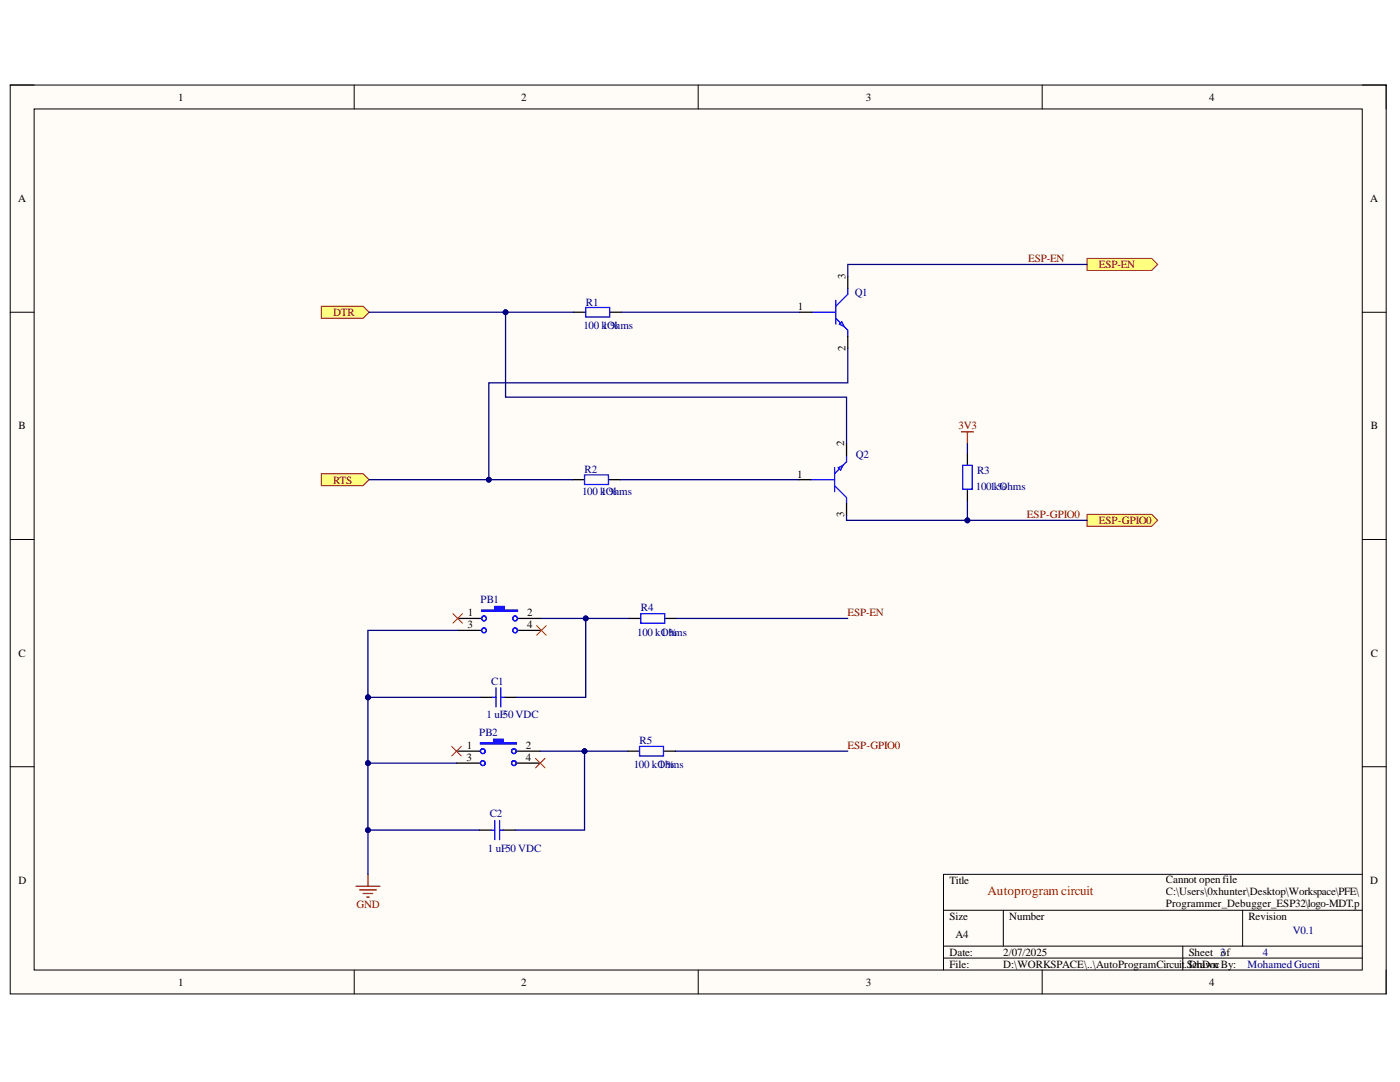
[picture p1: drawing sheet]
<svg xmlns="http://www.w3.org/2000/svg" width="279mm" height="216mm" viewBox="0 0 279 216" stroke-linecap="round" stroke-linejoin="round" font-family="sans-serif">
<path d="M2 17h274.6v181.3h-274.6z" fill-rule="evenodd" fill="#fffcf8"/>
<path d="M2 17h274.6v181.3h-274.6z" fill="none" stroke="#000" stroke-width=".2"/>
<path d="M6.8 21.7h265.1v171.9h-265.1z" fill-rule="evenodd" fill="#fffcf8"/>
<g fill="none" stroke="#000" stroke-width=".2">
<path d="M2 17h4.8M70.7 17v4.7M139.3 17v4.7M208 17v4.7M271.9 17h4.7v4.7M6.8 21.7h265.1v171.9h-265.1zM2 62.3h4.8M271.9 62.3h4.7M2 107.7h4.8M271.9 107.7h4.7M2 153h4.8M271.9 153h4.7"/>
<path d="M271.9 174.5h-83.6v19.1M70.7 193.6v4.7M139.3 193.6v4.7M188.3 181.6h83.6M188.3 188.8h83.6M188.3 191.2h83.6M200.2 181.6v7.2M208 193.6v4.7M236 188.8v4.8M248 181.6v7.2M276.6 193.6v4.7"/>
</g>
<path d="M64.1 61.1h8.4l1.2 1.2-1.2 1.2h-8.4z" fill-rule="evenodd" fill="#ffff80"/>
<path d="M64.1 61.1h8.4l1.2 1.2-1.2 1.2h-8.4z" fill="none" stroke="#800000" stroke-width=".2"/>
<path d="M64.1 94.5h8.4l1.2 1.2-1.2 1.2h-8.4z" fill-rule="evenodd" fill="#ffff80"/>
<path d="M64.1 94.5h8.4l1.2 1.2-1.2 1.2h-8.4z" fill="none" stroke="#800000" stroke-width=".2"/>
<path d="M71.1 176.9h4.7M71.8 177.6h3.3M72.5 178.3h1.9M73.2 179h.5M73.4 174.5v2.4" fill="none" stroke="#800000" stroke-width=".25"/>
<path d="M216.9 51.6h12.9l1.2 1.2-1.2 1.2h-12.9z" fill-rule="evenodd" fill="#ffff80"/>
<path d="M216.9 51.6h12.9l1.2 1.2-1.2 1.2h-12.9z" fill="none" stroke="#800000" stroke-width=".2"/>
<path d="M216.9 102.6h12.9l1.2 1.2-1.2 1.2h-12.9z" fill-rule="evenodd" fill="#ffff80"/>
<path d="M216.9 102.6h12.9l1.2 1.2-1.2 1.2h-12.9z" fill="none" stroke="#800000" stroke-width=".2"/>
<path d="M166.8 59.9v4.8M169.2 57.5v1.2l-2.4 2.4M166.8 63.5l2.4 2.4v1.2" fill="none" stroke="#00f" stroke-width=".25"/>
<path d="M168 64.2l.5 1-1-.5z" fill="#c0c0c0"/>
<path d="M162 62.3h4.8M168 64.2l.5 1-1-.5zM166.6 93.3v4.8M166.6 96.9l2.3 2.4v1.2M168.9 90.9v1.2l-2.3 2.4" fill="none" stroke="#00f" stroke-width=".25"/>
<path d="M169.2 55.1v2.4M159.6 62.3h2.4M169.2 67.1v2.4" fill="none" stroke="#000" stroke-width=".25"/>
<path d="M167.3 93.3l.9-.4-.4 .9z" fill="#c0c0c0"/>
<path d="M116.9 61.4h4.8v1.9h-4.8zM116.7 94.8h4.7v1.9h-4.7zM161.8 95.7h4.8M167.3 93.3l.9-.4-.4 .9zM192.1 92.9h1.9v4.7h-1.9zM127.9 122.4h4.8v2h-4.8z" fill="none" stroke="#00f" stroke-width=".25"/>
<g fill="none" stroke="#000" stroke-width=".25">
<path d="M114.5 62.3h2.4M121.7 62.3h2.4M114.3 95.7h2.4M121.4 95.7h2.4M159.4 95.7h2.4M168.9 88.6v2.3M193.1 90.5v2.4M193.1 97.6v2.4M168.9 100.5v2.4M91.3 123.4h4.8M103.3 123.4h4.8M125.5 123.4h2.4"/>
<path d="M132.7 123.4h2.3"/>
</g>
<path d="M96.1 121.7h2.6v-.7h2v.7h2.6v.3h-7.2z" fill-rule="evenodd" fill="#00f"/>
<g fill="none" stroke="#00f" stroke-width=".25">
<path d="M96.1 121.7h2.6v-.7h2v.7h2.6v.3h-7.2zM98.3 139.1h.7M99 137.2v3.9M99.9 137.2v3.9M99.9 139.1h.8M127.6 148.9h4.8v1.9h-4.8z"/>
<circle cx="96.6" cy="123.4" r=".48"/>
<circle cx="96.6" cy="125.8" r=".48"/>
<circle cx="102.8" cy="123.4" r=".48"/>
<circle cx="102.8" cy="125.8" r=".48"/>
</g>
<path d="M91.3 125.8h4.8M95.9 139.1h2.4M100.7 139.1h2.3M103.3 125.8h4.8M91.1 149.9h4.8M103 149.9h4.8M125.3 149.9h2.3M132.4 149.9h2.4" fill="none" stroke="#000" stroke-width=".25"/>
<path d="M191.9 86.2h2.4M193.1 86.2v2.4" fill="none" stroke="#800000" stroke-width=".25"/>
<path d="M95.9 148.2h2.6v-.7h1.9v.7h2.6v.3h-7.1z" fill-rule="evenodd" fill="#00f"/>
<g fill="none" stroke="#00f" stroke-width=".25">
<path d="M95.9 148.2h2.6v-.7h1.9v.7h2.6v.3h-7.1zM98 165.6h.7M98.7 163.7v3.8M99.7 163.7v3.8M99.7 165.6h.7"/>
<circle cx="96.4" cy="152.3" r=".48"/>
<circle cx="96.4" cy="149.9" r=".48"/>
<circle cx="102.6" cy="152.3" r=".48"/>
<circle cx="102.6" cy="149.9" r=".48"/>
</g>
<path d="M91.1 152.3h4.8M103 152.3h4.8M95.6 165.6h2.4M100.4 165.6h2.4" fill="none" stroke="#000" stroke-width=".25"/>
<path d="M73.7 62.3h40.8" fill="none" stroke="#000080" stroke-width=".25"/>
<circle cx="100.9" cy="62.3" r=".48" fill="#000080"/>
<circle cx="100.9" cy="62.3" r=".48" fill="none" stroke="#000080" stroke-width=".2"/>
<path d="M124.1 62.3h35.5M73.7 95.7h40.6" fill="none" stroke="#000080" stroke-width=".25"/>
<circle cx="97.6" cy="95.7" r=".48" fill="#000080"/>
<circle cx="97.6" cy="95.7" r=".48" fill="none" stroke="#000080" stroke-width=".2"/>
<path d="M169.2 69.5v6.9h-71.6v19.3M123.8 95.7h35.6" fill="none" stroke="#000080" stroke-width=".25"/>
<circle cx="97.6" cy="95.7" r=".48" fill="#000080"/>
<circle cx="97.6" cy="95.7" r=".48" fill="none" stroke="#000080" stroke-width=".2"/>
<path d="M100.9 62.3v16.9h68v9.4" fill="none" stroke="#000080" stroke-width=".25"/>
<circle cx="100.9" cy="62.3" r=".48" fill="#000080"/>
<circle cx="100.9" cy="62.3" r=".48" fill="none" stroke="#000080" stroke-width=".2"/>
<path d="M216.9 52.8h-47.7v2.4M168.9 102.9v.9h24.2" fill="none" stroke="#000080" stroke-width=".25"/>
<circle cx="193.1" cy="103.8" r=".48" fill="#000080"/>
<circle cx="193.1" cy="103.8" r=".48" fill="none" stroke="#000080" stroke-width=".2"/>
<path d="M193.1 88.6v1.9M193.1 100v3.8h23.8" fill="none" stroke="#000080" stroke-width=".25"/>
<circle cx="193.1" cy="103.8" r=".48" fill="#000080"/>
<circle cx="193.1" cy="103.8" r=".48" fill="none" stroke="#000080" stroke-width=".2"/>
<path d="M91.3 125.8h-17.9v13.3" fill="none" stroke="#000080" stroke-width=".25"/>
<circle cx="73.4" cy="139.2" r=".48" fill="#000080"/>
<circle cx="73.4" cy="139.2" r=".48" fill="none" stroke="#000080" stroke-width=".2"/>
<path d="M108.1 123.4h17.4" fill="none" stroke="#000080" stroke-width=".25"/>
<circle cx="116.9" cy="123.4" r=".48" fill="#000080"/>
<circle cx="116.9" cy="123.4" r=".48" fill="none" stroke="#000080" stroke-width=".2"/>
<path d="M116.9 123.4v15.7h-13.9" fill="none" stroke="#000080" stroke-width=".25"/>
<circle cx="116.9" cy="123.4" r=".48" fill="#000080"/>
<circle cx="116.9" cy="123.4" r=".48" fill="none" stroke="#000080" stroke-width=".2"/>
<path d="M135 123.4h34.2M107.8 149.9h17.5" fill="none" stroke="#000080" stroke-width=".25"/>
<circle cx="116.7" cy="149.9" r=".48" fill="#000080"/>
<circle cx="116.7" cy="149.9" r=".48" fill="none" stroke="#000080" stroke-width=".2"/>
<path d="M116.7 149.9v15.7h-13.9" fill="none" stroke="#000080" stroke-width=".25"/>
<circle cx="116.7" cy="149.9" r=".48" fill="#000080"/>
<circle cx="116.7" cy="149.9" r=".48" fill="none" stroke="#000080" stroke-width=".2"/>
<path d="M73.4 139.1h22.5M134.8 149.9h34.4" fill="none" stroke="#000080" stroke-width=".25"/>
<circle cx="73.4" cy="139.2" r=".48" fill="#000080"/>
<circle cx="73.4" cy="139.2" r=".48" fill="none" stroke="#000080" stroke-width=".2"/>
<path d="M73.4 165.6v8.9" fill="none" stroke="#000080" stroke-width=".25"/>
<circle cx="73.4" cy="165.6" r=".48" fill="#000080"/>
<circle cx="73.4" cy="165.6" r=".48" fill="none" stroke="#000080" stroke-width=".2"/>
<path d="M73.4 152.3v13.3h22.2" fill="none" stroke="#000080" stroke-width=".25"/>
<circle cx="73.4" cy="165.6" r=".48" fill="#000080"/>
<circle cx="73.4" cy="165.6" r=".48" fill="none" stroke="#000080" stroke-width=".2"/>
<circle cx="73.4" cy="152.3" r=".48" fill="#000080"/>
<circle cx="73.4" cy="152.3" r=".48" fill="none" stroke="#000080" stroke-width=".2"/>
<path d="M73.4 139.1v13.2h17.7" fill="none" stroke="#000080" stroke-width=".25"/>
<circle cx="73.4" cy="152.3" r=".48" fill="#000080"/>
<circle cx="73.4" cy="152.3" r=".48" fill="none" stroke="#000080" stroke-width=".2"/>
<circle cx="73.4" cy="139.2" r=".48" fill="#000080"/>
<circle cx="73.4" cy="139.2" r=".48" fill="none" stroke="#000080" stroke-width=".2"/>
<path d="M90.4 122.4l1.9 2M92.3 122.4l-1.9 2M107.1 124.8l1.9 1.9M109 124.8l-1.9 1.9M90.1 148.9l2 1.9M92.1 148.9l-2 1.9M106.9 151.3l1.9 1.9M108.8 151.3l-1.9 1.9" fill="none" stroke="#f00" stroke-width=".2"/>
<text font-size="2.6" fill="#a61c00" x="197.1" y="178.5">Autoprogram circuit</text>
<g font-size="2.2">
<text x="35.6" y="20.1">1</text>
<text x="104" y="20.1">2</text>
<text x="172.8" y="20.1">3</text>
<text x="241.3" y="20.1">4</text>
<text x="3.6" y="40.4">A</text>
<text x="273.5" y="40.4">A</text>
<text x="168.7" y="55.6" transform="rotate(-90 168.7 55.6)">3</text>
<text x="159.3" y="61.9">1</text>
<text x="168.7" y="70" transform="rotate(-90 168.7 70)">2</text>
<text x="3.7" y="85.7">B</text>
<text x="168.5" y="89" transform="rotate(-90 168.5 89)">2</text>
<text x="273.6" y="85.7">B</text>
<text x="159.1" y="95.3">1</text>
<text x="168.5" y="103.3" transform="rotate(-90 168.5 103.3)">3</text>
<text x="93.3" y="125.4">3</text>
<text x="93.4" y="122.9">1</text>
<text x="105.2" y="122.9">2</text>
<text x="105.2" y="125.4">4</text>
<text x="3.7" y="131.1">C</text>
<text x="273.6" y="131.1">C</text>
<text x="93.2" y="149.4">1</text>
<text x="104.9" y="149.4">2</text>
<text x="93.1" y="151.8">3</text>
<text x="104.9" y="151.8">4</text>
<text x="3.7" y="176.5">D</text>
<text x="189.5" y="176.5">Title</text>
<text x="232.7" y="176.2">Cannot openfile</text>
<text x="232.7" y="178.6">C:\Users\0xhunter\Desktop\Workspace\PFE\</text>
<text x="273.5" y="176.5">D</text>
<text x="189.5" y="183.6">Size</text>
<text x="201.4" y="183.6">Number</text>
<text x="232.7" y="181">Programmer_Debugger_ESP32\logo-MDT.p</text>
<text x="232.7" y="183.4">ng. File does not e</text>
<text x="248.4" y="183.4">xist.</text>
<text x="249.1" y="183.6">Revision</text>
<text x="189.5" y="190.7">Date:</text>
<text x="190.7" y="187.2">A4</text>
<text x="200.2" y="190.7">2/07/2025</text>
<text x="237.2" y="190.7">Sheet 3of</text>
<text x="35.6" y="196.7">1</text>
<text x="104" y="196.7">2</text>
<text x="172.8" y="196.7">3</text>
<text x="189.5" y="193.1">File:</text>
<text x="200.2" y="193.1">D:\WORKSPACE\..\AutoProgramCircuit</text>
<text x="236.4" y="193.1">.SDrawn</text>
<text x="238" y="193.1">chDocBy:</text>
<text x="241.3" y="196.7">4</text>
</g>
<g font-size="2.2" fill="#800000">
<text x="205.2" y="52.3">ESP-EN</text>
<text x="219.3" y="53.5">ESP-EN</text>
<text x="66.5" y="63.1">DTR</text>
<text x="191.3" y="85.7">3V3</text>
<text x="66.5" y="96.5">RTS</text>
<text x="205" y="103.4">ESP-GPIO0</text>
<text x="219.3" y="104.6">ESP-GPIO0</text>
<text x="169.1" y="122.9">ESP-EN</text>
<text x="169.1" y="149.4">ESP-GPIO0</text>
<text x="71.1" y="181.2">GND</text>
</g>
<g font-size="2.2" fill="#000080">
<text x="170.6" y="59">Q1</text>
<text x="116.4" y="65.7">100 kOhms</text>
<text x="116.9" y="61">R1</text>
<text x="120.2" y="65.7">1 %</text>
<text x="116.7" y="94.3">R2</text>
<text x="170.8" y="91.4">Q2</text>
<text x="195" y="94.6">R3</text>
<text x="116.2" y="98.9">100 kOhms</text>
<text x="120" y="98.9">1 %</text>
<text x="194.7" y="97.7">1001kOhms</text>
<text x="199.1" y="97.7">%</text>
<text x="95.9" y="120.3">PB1</text>
<text x="127.9" y="122">R4</text>
<text x="127.1" y="126.8">100 kOhms</text>
<text x="132" y="126.8">1 %</text>
<text x="98" y="136.6">C1</text>
<text x="97.1" y="143.3">1 uF50 VDC</text>
<text x="95.6" y="146.8">PB2</text>
<text x="127.7" y="148.5">R5</text>
<text x="126.5" y="153.2">100 kOhms</text>
<text x="131.5" y="153.2">1 %</text>
<text x="97.7" y="163">C2</text>
<text x="97.3" y="170">1 uF50 VDC</text>
<text x="252" y="190.7">4</text>
<text x="258" y="186.4">V0.1</text>
<text x="249" y="193.1">MohamedGueni</text>
</g>
</svg>
